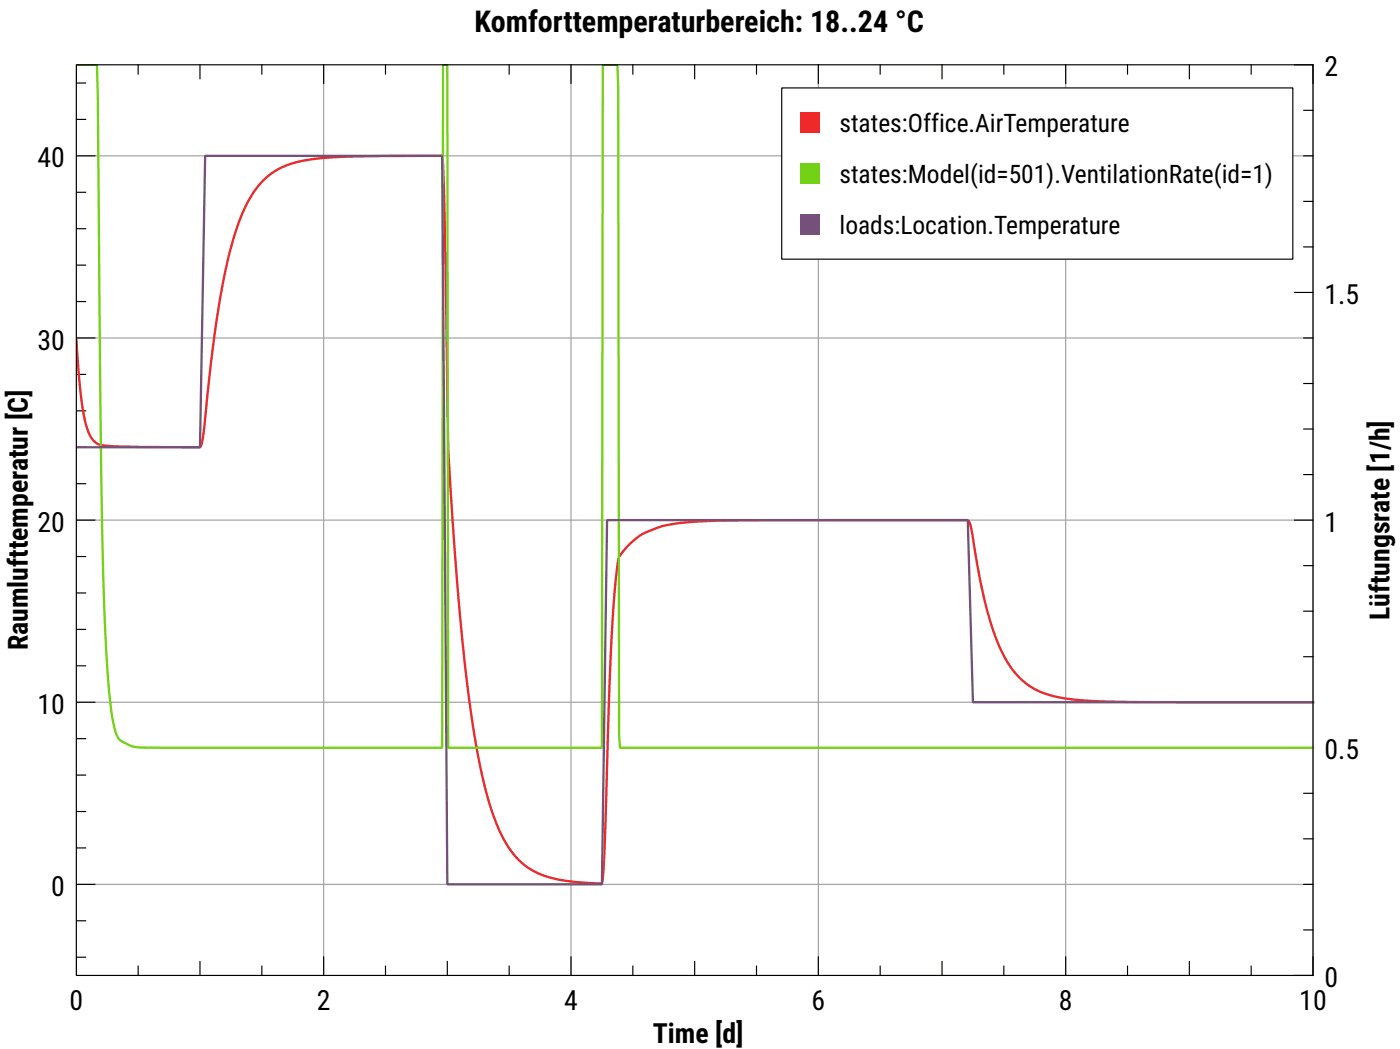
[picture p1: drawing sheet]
<svg xmlns="http://www.w3.org/2000/svg" width="160mm" height="120mm" viewBox="0 0 160 120" stroke-linecap="round" stroke-linejoin="round" font-family="sans-serif">
<path d="M8.7 7.4v104.1M8.7 17.8h141.5M37 7.4v104.1M65.3 7.4v104.1M93.6 7.4v104.1M121.9 7.4v104.1M150.2 7.4v104.1M8.7 38.6h141.5M8.7 59.5h141.5M8.7 80.3h141.5M8.7 101.1h141.5" fill="none" stroke="#a0a0a4" stroke-width=".13"/>
<g fill="none" stroke="#000" stroke-width=".13">
<path d="M8.7 7.4v2.1M8.7 13.7h1.1M8.7 9.5h1.1M8.7 17.8h2.2M15.8 7.4v1.1M22.9 7.4v1.6M30 7.4v1.1M37 7.4v2.1M44.1 7.4v1.1M51.2 7.4v1.6M58.2 7.4v1.1M65.3 7.4v2.1"/>
<path d="M72.4 7.4v1.1M79.5 7.4v1.6M86.5 7.4v1.1M93.6 7.4v2.1M100.7 7.4v1.1M107.8 7.4v1.6M114.8 7.4v1.1M121.9 7.4v2.1M129 7.4v1.1M136.1 7.4v1.6M143.1 7.4v1.1M148.1 7.4h2.1v2.1"/>
<path d="M149.2 17.8h1M149.2 12.6h1M8.7 34.5h1.1M8.7 30.3h1.1M8.7 26.2h1.1M8.7 22h1.1M8.7 38.6h2.2M148.1 33.4h2.1M149.2 38.6h1M149.2 28.2h1M149.2 23h1M8.7 55.3h1.1"/>
<path d="M8.7 51.1h1.1M8.7 47h1.1M8.7 42.8h1.1M8.7 59.5h2.2M148.1 59.5h2.1M149.2 54.3h1M149.2 49.1h1M149.2 43.9h1M8.7 76.1h1.1M8.7 72h1.1M8.7 67.8h1.1M8.7 63.6h1.1"/>
<path d="M149.2 75.1h1M149.2 69.9h1M149.2 64.7h1M8.7 97h1.1M8.7 92.8h1.1M8.7 88.6h1.1M8.7 84.5h1.1M8.7 80.3h2.2M148.1 85.5h2.1M149.2 80.3h1M149.2 95.9h1M149.2 90.7h1"/>
<path d="M8.7 109.4v2.1M8.7 109.5h1.1M8.7 105.3h1.1M8.7 101.1h2.2M15.8 110.5v1M22.9 109.9v1.6M30 110.5v1M37 109.4v2.1M44.1 110.5v1M51.2 109.9v1.6M58.2 110.5v1M65.3 109.4v2.1"/>
<path d="M72.4 110.5v1M79.5 109.9v1.6M86.5 110.5v1M93.6 109.4v2.1M100.7 110.5v1M107.8 109.9v1.6M114.8 110.5v1M121.9 109.4v2.1M129 110.5v1M136.1 109.9v1.6M143.1 110.5v1M149.2 101.1h1"/>
<path d="M149.2 106.3h1M150.2 109.4v2.1h-2.1"/>
</g>
<path d="M8.7 38.6a55.9 55.9 0 0 0 1.1 9.9 3.1 3.1 0 0 0 1.4 2.3 4.8 4.8 0 0 0 2.1 .2l9.6 .1a2.51 2.51 0 0 0 .4-1.5 169.5 169.5 0 0 1 2.5-18.8 25.8 25.8 0 0 1 3.2-8.8 8.3 8.3 0 0 1 6.3-3.7l1.8-.2 2.8-.2 10.7-.1a188.2 188.2 0 0 1 .4 13.1l.1 6.5a324.2 324.2 0 0 0 1.2 28.7 178.6 178.6 0 0 0 2.6 21.4 27.9 27.9 0 0 0 3.2 9.2 8.2 8.2 0 0 0 6.2 4l2.2 .2 2.4 .1a47.3 47.3 0 0 0 .4-6.5 611.7 611.7 0 0 1 .8-24.5l.5-5.3a3.2 3.2 0 0 1 1.3-2.4l.9-.7 .9-.6 1.9-.8 .7-.2a36.6 36.6 0 0 1 7.2-.5h27.2a1.25 1.25 0 0 1 .4 .9 63.2 63.2 0 0 0 2.9 12.6 10.7 10.7 0 0 0 3.8 5.4 10.8 10.8 0 0 0 5.1 1.6 103.2 103.2 0 0 0 9.9 .3h17.4" fill="none" stroke="#ef2929" stroke-width=".26"/>
<path d="M8.7 7.4h2.4l.1 3.5 .4 43.3a346.1 346.1 0 0 0 .9 24.7 20.2 20.2 0 0 0 .8 5.1 2.53 2.53 0 0 0 1.5 1.2 10.6 10.6 0 0 0 3.3 .3h32.5l.1-78.1h.5l.1 78.1h17.6l.1-78.1h1.6l.1 2.6 .1 74 .1 1.5h79.3" fill="none" stroke="#73d216" stroke-width=".26"/>
<path d="M8.7 51.1h14.2l.6-33.3h27.1l.6 83.3h17.7l.5-41.6h41.3l.6 20.8h38.9" fill="none" stroke="#75507b" stroke-width=".26"/>
<path d="M89.4 10.1h58.5v19.5h-58.5z" fill="#fff" stroke="#000" stroke-width=".13"/>
<path d="M91.5 12.8h2.3v2.4h-2.3z" fill-rule="evenodd" fill="#ef2929"/>
<path d="M91.5 18.7h2.3v2.3h-2.3z" fill-rule="evenodd" fill="#73d216"/>
<path d="M91.5 24.5h2.3v2.4h-2.3z" fill-rule="evenodd" fill="#75507b"/>
<path d="M8.7 7.4h141.5v104.1h-141.5z" fill="none" stroke="#000" stroke-width=".13"/>
<text font-size="3.4" x="54.3" y="3.7">Komforttemperaturbereich: 18..24 °C</text>
<g font-size="3.2">
<text x="151.5" y="8.7">2</text>
<text x="4.3" y="19.1">40</text>
<text x="151.5" y="34.8">1.5</text>
<text x="4.3" y="40">30</text>
<text x="4.3" y="60.8">20</text>
<text x="151.5" y="60.8">1</text>
<text x="158.9" y="70.9" transform="rotate(-90 158.9 70.9)">Lüftungsrate [1/h]</text>
<text x="3.2" y="74.3" transform="rotate(-90 3.2 74.3)">Raumlufttemperatur [C]</text>
<text x="4.3" y="81.6">10</text>
<text x="151.5" y="86.8">0.5</text>
<text x="5.8" y="102.4">0</text>
<text x="151.5" y="112.9">0</text>
<text x="7.9" y="115.5">0</text>
<text x="36.2" y="115.5">2</text>
<text x="64.5" y="115.5">4</text>
<text x="74.7" y="119.2">Time [d]</text>
<text x="92.8" y="115.5">6</text>
<text x="121.1" y="115.5">8</text>
<text x="148.6" y="115.5">10</text>
</g>
<g font-size="2.9">
<text x="96" y="15.1">states:Office.AirTempe</text>
<text x="122.5" y="15.1">rature</text>
<text x="96" y="20.9">states:Model(id=501).VentilationRate(id=1)</text>
<text x="96" y="26.7">loads:Location.Temper</text>
<text x="122.3" y="26.7">ature</text>
</g>
</svg>
